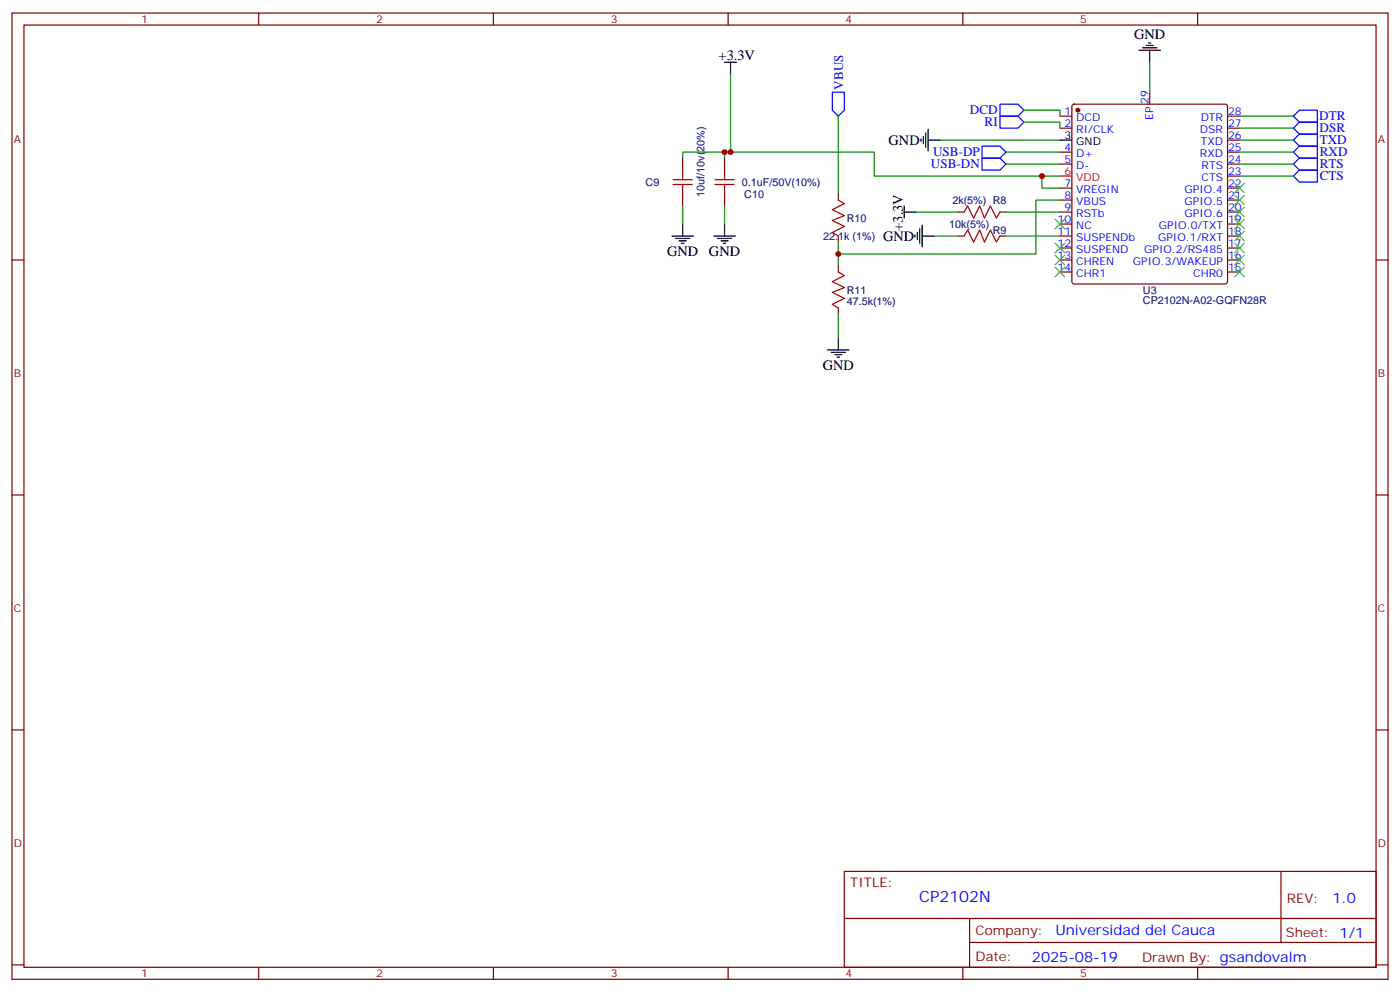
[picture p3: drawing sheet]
<svg xmlns="http://www.w3.org/2000/svg" width="412mm" height="292mm" viewBox="0 0 412 292" stroke-linecap="round" stroke-linejoin="round" font-family="sans-serif">
<g fill="none" stroke="#870000" stroke-width=".35">
<path d="M3.5 3.8h405.4v284.4h-405.4zM7.1 7.4h398.2v277.3h-398.2zM76.2 3.8v3.6M145.3 3.8v3.6M214.5 3.8v3.6M283.6 3.8v3.6M352.8 3.8v3.6M312.2 34.2h3.5M312.2 37.7h3.5M316 30.9l.4-.2h44.5l.5 .2 .2 .5v51.5l-.2 .5-.5 .2h-44.5l-.5-.3-.2-.4v-51.5zM338.7 27.1v3.6M361.6 34.2h3.5"/>
<path d="M361.6 37.7h3.5M201.1 46.5v3.6M201.1 57.1v3.5M213.4 46.5v3.6M213.4 57.1v3.5M246.9 57.1v1.8M312.2 44.8h3.5M312.2 48.3h3.5M312.2 55.4h3.5M312.2 58.9h3.5M361.6 44.8h3.5M361.6 48.3h3.5"/>
<path d="M361.6 55.4h3.5M361.6 58.9h3.5M361.6 51.8h3.5M361.6 41.2h3.5M3.5 76.5h3.6M246.9 69.5v1.7M246.9 78.3v1.7M282.2 62.4h1.8M282.2 69.5h1.8M294.6 62.4h1.7M294.6 69.5h1.7M312.2 76.5h3.5"/>
<path d="M312.2 62.4h3.5M312.2 65.9h3.5M312.2 69.5h3.5M312.2 73h3.5M361.6 76.5h3.5M361.6 62.4h3.5M361.6 65.9h3.5M361.6 69.5h3.5M361.6 73h3.5M405.3 76.5h3.6M246.9 90.6v1.8M312.2 80h3.5"/>
<path d="M361.6 80h3.5M3.5 145.7h3.6M405.3 145.7h3.6M3.5 214.8h3.6M405.3 214.8h3.6M248.7 256.4h156.6v28.3h-156.6zM377.3 256.5v20.8M248.7 270.3h156.5M285.6 277.3h119.6M285.6 270.3v14.1M3.5 284h3.6M76.2 284.7v3.5"/>
<path d="M145.3 284.7v3.5M214.5 284.7v3.5M283.6 284.7v3.5M352.8 284.7v3.5M405.3 284h3.6"/>
</g>
<circle cx="317.5" cy="32.4" r=".53" fill="#870000" stroke="#870000" stroke-width=".35"/>
<g fill="none" stroke="#000" stroke-width=".35">
<path d="M213.4 18.3h3.6M215.2 18.3v3.5M335.5 14.8h6.3M336.5 14.1h4.3M337.6 13.4h2.1M338.3 12.7h.7M338.7 14.8v3.5M272.7 39.1v4.3M273.4 38.1v6.3M271.3 40.9v.7M272 40.2v2.1M273.4 41.2h3.5"/>
<path d="M312.2 41.2h3.5M197.9 69.5h6.4M199 70.2h4.2M200 70.9h2.1M200.7 71.6h.7M201.1 65.9v3.6M210.3 69.5h6.3M211.3 70.2h4.2M212.4 70.9h2.1M213.1 71.6h.7M213.4 65.9v3.6M266.3 62.4h3.6"/>
<path d="M266.3 60.6v3.6M269.5 69.1v.7M270.2 68.4v2.1M270.9 67.3v4.3M271.6 69.5h3.6M271.6 66.3v6.3M246.9 99.4v3.6M243.8 103h6.3M244.8 103.7h4.3M245.9 104.4h2.1M246.6 105.1h.7"/>
</g>
<path d="M312.2 51.8h3.5" fill="none" stroke="#f00" stroke-width=".35"/>
<g fill="none" stroke="#008700" stroke-width=".35">
<path d="M338.7 18.3v8.8M215.2 21.8v23M246.9 34.2v22.9M301.6 32.4h10.6v1.8M301.6 35.9h10.6v1.8M365.1 34.2h15.9M365.1 37.7h15.9M213.4 46.5v-1.7h44.1v7h54.7M213.4 44.8h-12.3v1.7M276.9 41.2h35.3M296.3 44.8h15.9M296.3 48.3h15.9"/>
<path d="M306.9 51.8v3.6h5.3M312.2 58.9h-7v15.9h-58.3M365.1 41.2h15.9M365.1 44.8h15.9M365.1 48.3h15.9M365.1 51.8h15.9M201.1 60.6v5.3M213.4 60.6v5.3M246.9 71.2v7.1M269.9 62.4h12.3M275.2 69.5h7M296.3 69.5h15.9"/>
<path d="M296.3 62.4h15.9M246.9 92.4v7"/>
</g>
<path d="M245.2 27.1h3.5v5.3l-1.8 1.8-1.7-1.8zM294.6 30.7h5.3l1.7 1.7-1.7 1.8h-5.3zM294.6 34.2h5.3l1.7 1.7-1.7 1.8h-5.3zM381 34.2l1.8-1.8h5.3v3.5h-5.3zM381 37.7l1.8-1.8h5.3v3.6h-5.3zM289.3 43h5.3l1.7 1.8-1.7 1.7h-5.3zM289.3 46.5h5.3l1.7 1.8-1.7 1.8h-5.3zM381 41.2l1.8-1.7h5.3v3.5h-5.3zM381 44.8l1.8-1.8h5.3v3.5h-5.3zM381 48.3l1.8-1.8h5.3v3.6h-5.3zM381 51.8l1.8-1.7h5.3v3.5h-5.3z" fill="none" stroke="#00f" stroke-width=".35"/>
<path d="M198.3 54.3h5.6M198.3 52.9h5.6M201.1 50.1v2.8M201.1 54.3v2.8M210.6 54.3h5.7M210.6 52.9h5.7M213.4 50.1v2.8M213.4 54.3v2.8M246.9 58.9l1.8 1-3.5 1.8 3.5 1.8-3.5 1.4 3.5 1.7-3.5 1.8 1.7 1.1M284 62.4l1-1.8 1.8 3.6 1.8-3.6 1.4 3.6 1.7-3.6 1.8 3.6 1.1-1.8M284 69.5l1-1.8 1.8 3.5 1.8-3.5 1.4 3.5 1.7-3.5 1.8 3.5 1.1-1.7M246.9 80l1.8 1.1-3.5 1.8 3.5 1.7-3.5 1.4 3.5 1.8-3.5 1.8 1.7 1" fill="none" stroke="#a10000" stroke-width=".35"/>
<g fill="none" stroke="#3c3" stroke-width=".35">
<path d="M363.7 53.9l2.8 2.9M363.7 57.5l2.8 2.8M366.5 53.9l-2.8 2.9M366.5 57.5l-2.8 2.8M310.8 78.6l2.8 2.9M310.8 75.1l2.8 2.8M310.8 71.6l2.8 2.8M310.8 64.5l2.8 2.8M313.6 78.6l-2.8 2.9M313.6 75.1l-2.8 2.8M313.6 71.6l-2.8 2.8M313.6 64.5l-2.8 2.8"/>
<path d="M363.7 61l2.8 2.8M363.7 64.5l2.8 2.8M363.7 68.1l2.8 2.8M363.7 71.6l2.8 2.8M363.7 75.1l2.8 2.8M363.7 78.6l2.8 2.9M366.5 61l-2.8 2.8M366.5 64.5l-2.8 2.8M366.5 68.1l-2.8 2.8M366.5 71.6l-2.8 2.8M366.5 75.1l-2.8 2.8M366.5 78.6l-2.8 2.9"/>
</g>
<g fill="#c00">
<circle cx="246.9" cy="74.8" r=".88"/>
<circle cx="213.4" cy="44.8" r=".88"/>
<circle cx="306.9" cy="51.8" r=".88"/>
<circle cx="215.2" cy="44.8" r=".88"/>
</g>
<text font-size="4.6" fill="#00f" x="270.8" y="265.5">CP2102N</text>
<g font-size="4.2">
<text x="334.1" y="11.6">GND</text>
<text x="211.7" y="17.6">+3.3V</text>
<text x="261.8" y="42.7">GND</text>
<text x="260.2" y="70.9">GND</text>
<text x="266" y="67.9" transform="rotate(-90 266 67.9)">+3.3V</text>
<text x="196.5" y="75.5">GND</text>
<text x="208.8" y="75.5">GND</text>
<text x="242.4" y="109">GND</text>
</g>
<g font-size="4.2" fill="#00f">
<text x="392.5" y="265.7">1.0</text>
<text x="310.9" y="275.3">Universidad del Cauca</text>
<text x="304" y="283.1">2025-08-19</text>
</g>
<g font-size="3.9" fill="#00f">
<text x="248.3" y="26.4" transform="rotate(-90 248.3 26.4)">VBUS</text>
<text x="285.7" y="33.7">DCD</text>
<text x="388.6" y="35.4">DTR</text>
<text x="290" y="37.2">RI</text>
<text x="388.7" y="39">DSR</text>
<text x="274.9" y="46">USB-DP</text>
<text x="388.8" y="42.4">TXD</text>
<text x="388.8" y="46">RXD</text>
<text x="274.2" y="49.6">USB-DN</text>
<text x="388.8" y="49.5">RTS</text>
<text x="388.8" y="53.1">CTS</text>
</g>
<g font-size="3.9" fill="#800">
<text x="250.5" y="261">TITLE:</text>
<text x="379.1" y="265.7">REV:</text>
<text x="287.4" y="275.2">Company:</text>
<text x="378.7" y="275.8">Sheet: 1/1</text>
<text x="287.4" y="282.9">Date:</text>
<text x="336.4" y="283">Drawn By: gsandovalm</text>
</g>
<g font-size="3.2" fill="#800">
<text x="41.6" y="6.8">1</text>
<text x="110.8" y="6.8">2</text>
<text x="179.9" y="6.8">3</text>
<text x="249.1" y="6.8">4</text>
<text x="318.2" y="6.8">5</text>
<text x="4.1" y="41.9">A</text>
<text x="405.9" y="41.9">A</text>
<text x="4.1" y="111.1">B</text>
<text x="405.9" y="111.1">B</text>
<text x="4.1" y="180.2">C</text>
<text x="405.9" y="180.2">C</text>
<text x="4.1" y="249.4">D</text>
<text x="405.9" y="249.4">D</text>
<text x="41.6" y="287.7">1</text>
<text x="110.8" y="287.7">2</text>
<text x="179.9" y="287.7">3</text>
<text x="249.1" y="287.7">4</text>
<text x="318.2" y="287.7">5</text>
</g>
<g font-size="3.2" fill="#00f">
<text x="313.5" y="33.8">1</text>
<text x="317" y="35.6">DCD</text>
<text x="338.3" y="30.7" transform="rotate(-90 338.3 30.7)">29</text>
<text x="339.7" y="35.3" transform="rotate(-90 339.7 35.3)">EP</text>
<text x="353.7" y="35.6">DTR</text>
<text x="361.8" y="33.8">28</text>
<text x="313.5" y="37.4">2</text>
<text x="317" y="39.1">RI/CLK</text>
<text x="353.5" y="39.1">DSR</text>
<text x="361.8" y="40.9">26</text>
<text x="361.8" y="37.4">27</text>
<text x="313.5" y="44.4">4</text>
<text x="313.5" y="47.9">5</text>
<text x="317" y="46.2">D+</text>
<text x="353.5" y="46.2">RXD</text>
<text x="353.7" y="42.7">TXD</text>
<text x="361.8" y="47.9">24</text>
<text x="361.8" y="44.4">25</text>
<text x="317" y="49.7">D-</text>
<text x="354" y="53.2">CTS</text>
<text x="354" y="49.7">RTS</text>
<text x="361.8" y="51.5">23</text>
<text x="313.5" y="55">7</text>
<text x="313.5" y="58.5">8</text>
<text x="317" y="56.8">VREGIN</text>
<text x="348.9" y="56.8">GPIO.4</text>
<text x="361.8" y="58.5">21</text>
<text x="361.8" y="55">22</text>
<text x="311.5" y="65.6">10</text>
<text x="313.5" y="62.1">9</text>
<text x="317" y="60.3">VBUS</text>
<text x="317" y="63.8">RSTb</text>
<text x="348.9" y="63.8">GPIO.6</text>
<text x="348.9" y="60.3">GPIO.5</text>
<text x="361.8" y="65.6">19</text>
<text x="361.8" y="62.1">20</text>
<text x="311.5" y="69.1">11</text>
<text x="317" y="67.3">NC</text>
<text x="317" y="70.9">SUSPENDb</text>
<text x="341.1" y="70.9">GPIO.1/RXT</text>
<text x="341.4" y="67.3">GPIO.0/TXT</text>
<text x="361.8" y="69.1">18</text>
<text x="311.5" y="72.6">12</text>
<text x="311.5" y="76.2">13</text>
<text x="317" y="74.4">SUSPEND</text>
<text x="317" y="77.9">CHREN</text>
<text x="333.7" y="77.9">GPIO.3/WAKEUP</text>
<text x="337.1" y="74.4">GPIO.2/RS485</text>
<text x="361.8" y="76.2">16</text>
<text x="361.8" y="72.6">17</text>
<text x="311.5" y="79.7">14</text>
<text x="317" y="81.5">CHR1</text>
<text x="351.5" y="81.5">CHR0</text>
<text x="361.8" y="79.7">15</text>
</g>
<g font-size="3.2">
<text x="313.5" y="40.9">3</text>
<text x="317" y="42.7">GND</text>
</g>
<g font-size="3.2" fill="#f00">
<text x="313.5" y="51.5">6</text>
<text x="317" y="53.2">VDD</text>
</g>
<g font-size="3.2" fill="#000080">
<text x="190.2" y="54.7">C9</text>
<text x="207.5" y="57.9" transform="rotate(-90 207.5 57.9)">10uf/10v(20%)</text>
<text x="218.5" y="54.7">0.1uF/50V(10%)</text>
<text x="219.2" y="58.3">C10</text>
<text x="249.4" y="65.3">R10</text>
<text x="280.5" y="60">2k(5%) R8</text>
<text x="242.5" y="70.6">22.1k (1%)</text>
<text x="279.6" y="67.1">10k(5%)</text>
<text x="292.5" y="68.8">R9</text>
<text x="249.4" y="89.7">47.5k(1%)</text>
<text x="249.4" y="86.5">R11</text>
<text x="336.7" y="89.3">CP2102N-A02-GQFN28R</text>
<text x="336.7" y="86.4">U3</text>
</g>
</svg>
